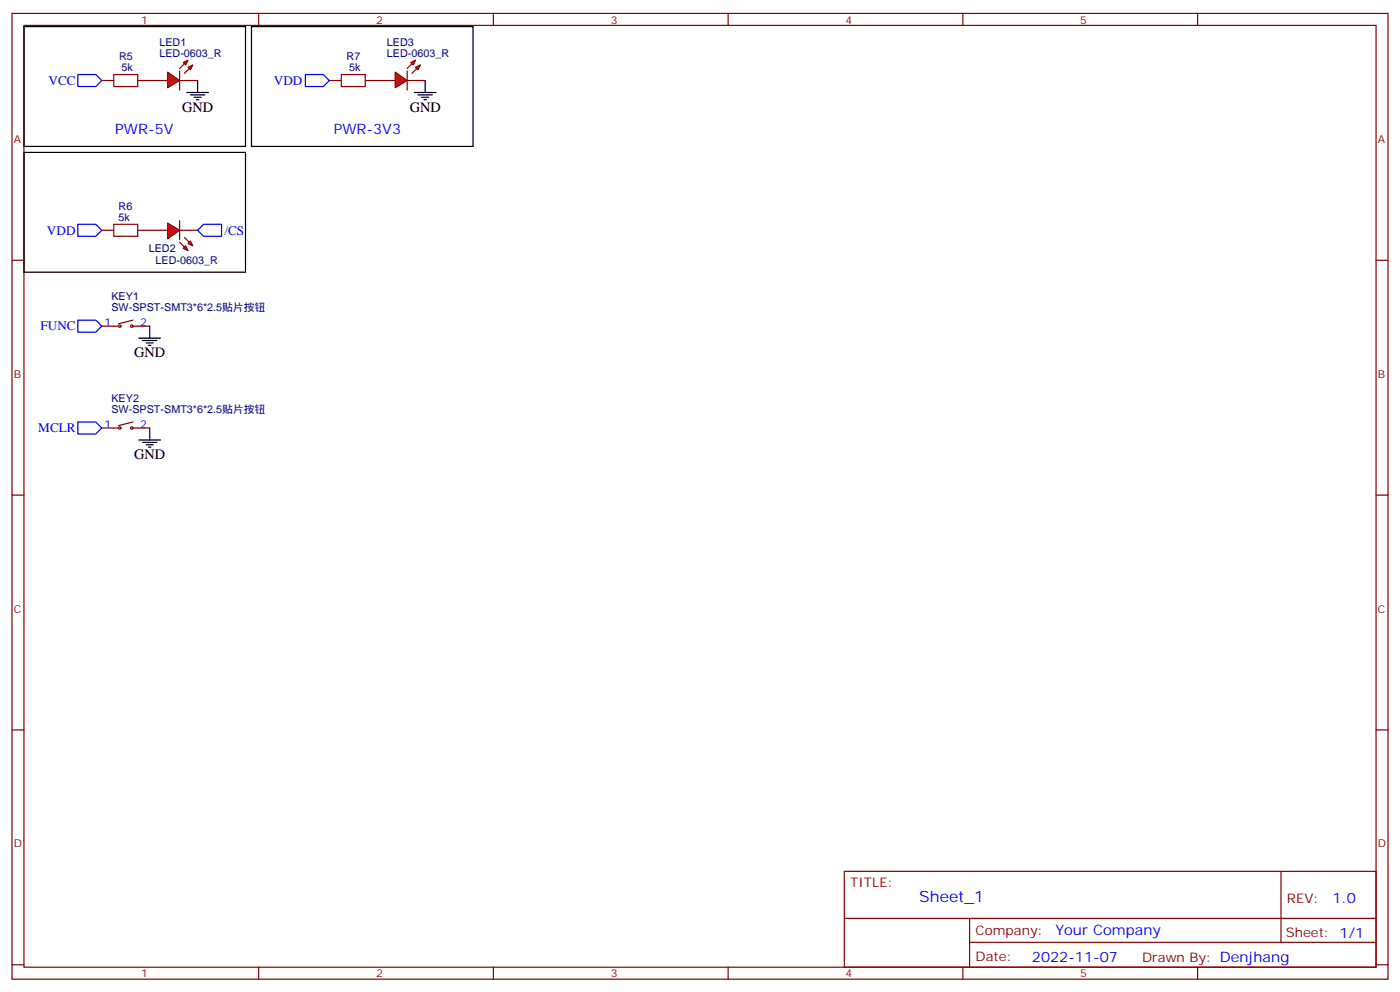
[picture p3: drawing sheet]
<svg xmlns="http://www.w3.org/2000/svg" width="412mm" height="292mm" viewBox="0 0 412 292" stroke-linecap="round" stroke-linejoin="round" font-family="sans-serif">
<g fill="none" stroke="#870000" stroke-width=".35">
<path d="M3.5 4h405.4v284.3h-405.4zM7.1 7.5h398.2v277.3h-398.2zM76.2 4v3.5M145.3 4v3.5M214.5 4v3.5M283.6 4v3.5M352.8 4v3.5M3.5 76.6h3.6M405.3 76.6h3.6M3.5 145.8h3.6M405.3 145.8h3.6M3.5 214.9h3.6"/>
<path d="M405.3 214.9h3.6M248.7 256.5h156.6v28.3h-156.6zM377.3 256.6v20.8M248.7 270.4h156.5M285.6 277.4h119.6M285.6 270.4v14.1M3.5 284.1h3.6M76.2 284.8v3.5M145.3 284.8v3.5M214.5 284.8v3.5M283.6 284.8v3.5M352.8 284.8v3.5"/>
<path d="M405.3 284.1h3.6"/>
</g>
<g fill="#f00" stroke="#870000" stroke-width=".35">
<path d="M49.4 21.2l3.5 2.5-3.5 2.1z"/>
<path d="M52.9 20.9v5.6z"/>
</g>
<g fill="#870000" stroke="#870000" stroke-width=".35">
<path d="M52.9 20.2l1.4-1.4z"/>
<path d="M55.7 20.2l-1.4 1.4z"/>
</g>
<g fill="#f00" stroke="#870000" stroke-width=".35">
<path d="M54 18.4l1.4-.7-.7 1.4z"/>
<path d="M55.4 19.8l1.4-.7-.7 1.4z"/>
</g>
<path d="M30 23.7h3.5M40.6 23.7h8.8M52.9 23.7h5.3" fill="none" stroke="#870000" stroke-width=".35"/>
<path d="M55 27.2h6.4M56.1 27.9h4.2M57.1 28.6h2.2M57.9 29.4h.7M58.2 23.7v3.5" fill="none" stroke="#000" stroke-width=".35"/>
<path d="M33.5 21.9h7.1v3.6h-7.1z" fill="none" stroke="#a10000" stroke-width=".35"/>
<path d="M22.9 66h5.3l1.8 1.8-1.8 1.8h-5.3z" fill="none" stroke="#00f" stroke-width=".35"/>
<g fill="#f00" stroke="#870000" stroke-width=".35">
<path d="M49.4 65.7l3.5 2.1-3.5 2.5z"/>
<path d="M52.9 65v5.6z"/>
</g>
<g fill="#870000" stroke="#870000" stroke-width=".35">
<path d="M52.9 71.3l1.4 1.4z"/>
<path d="M54.3 69.9l1.4 1.4z"/>
</g>
<g fill="#f00" stroke="#870000" stroke-width=".35">
<path d="M54 73.1l.7-.7 .7 1.4z"/>
<path d="M55.4 71.7l.7-.7 .7 1.4z"/>
</g>
<g fill="none" stroke="#870000" stroke-width=".35">
<path d="M97 23.7h3.5M107.6 23.7h3.5M30 67.8h3.5M40.6 67.8h8.8M52.9 67.8h5.3M30 96h4.9M39.2 96h4.9M39.2 94.3l-4.3 1M30 126h4.9M39.2 126h4.9M39.2 124.2l-4.3 1.1"/>
<circle cx="35.3" cy="96" r=".35"/>
<circle cx="38.8" cy="96" r=".35"/>
<circle cx="35.3" cy="126" r=".35"/>
<circle cx="38.8" cy="126" r=".35"/>
</g>
<path d="M22.9 21.9h5.3l1.8 1.8-1.8 1.8h-5.3zM90 21.9h5.2l1.8 1.8-1.8 1.8h-5.2zM60 66h5.3v3.6h-5.3l-1.8-1.8zM22.9 94.3h5.3l1.8 1.7-1.8 1.8h-5.3zM22.9 124.2h5.3l1.8 1.8-1.8 1.8h-5.3z" fill="none" stroke="#00f" stroke-width=".35"/>
<path d="M100.5 21.9h7.1v3.6h-7.1zM33.5 66h7.1v3.6h-7.1z" fill="none" stroke="#a10000" stroke-width=".35"/>
<g fill="none" stroke="#000" stroke-width=".35">
<path d="M7.1 7.8h65.2v35.3h-65.2zM74.1 7.8h65.2v35.3h-65.2zM122.1 27.2h6.3M123.1 27.9h4.3M124.2 28.6h2.1M124.9 29.4h.7M125.2 23.7v3.5M7.1 44.9h65.2v35.3h-65.2zM40.9 99.6h6.4M44.1 96v3.6M42 100.3h4.2M43 101h2.2"/>
<path d="M43.7 101.7h.7M40.9 129.5h6.4M42 130.2h4.2M43 131h2.2M43.7 131.7h.7M44.1 126v3.5"/>
</g>
<g fill="#f00" stroke="#870000" stroke-width=".35">
<path d="M116.4 21.2l3.5 2.5-3.5 2.1z"/>
<path d="M119.9 20.9v5.6z"/>
</g>
<g fill="#870000" stroke="#870000" stroke-width=".35">
<path d="M119.9 20.2l1.5-1.4z"/>
<path d="M122.8 20.2l-1.4 1.4z"/>
</g>
<g fill="#f00" stroke="#870000" stroke-width=".35">
<path d="M121 18.4l1.4-.7-.7 1.4z"/>
<path d="M122.4 19.8l1.4-.7-.7 1.4z"/>
</g>
<path d="M111.1 23.7h5.3M119.9 23.7h5.3" fill="none" stroke="#870000" stroke-width=".35"/>
<text font-size="4.6" fill="#00f" x="270.8" y="265.6">Sheet_1</text>
<g font-size="4.2">
<text x="53.7" y="32.9">GND</text>
<text x="120.7" y="32.9">GND</text>
<text x="39.5" y="105.2">GND</text>
<text x="39.5" y="135.2">GND</text>
</g>
<g font-size="4.2" fill="#00f">
<text x="34" y="39.6">PWR-5V</text>
<text x="98.3" y="39.6">PWR-3V3</text>
<text x="392.5" y="265.8">1.0</text>
<text x="310.9" y="275.4">Your Company</text>
<text x="304" y="283.2">2022-11-07</text>
</g>
<g font-size="3.9" fill="#00f">
<text x="14.3" y="25">VCC</text>
<text x="80.7" y="24.9">VDD</text>
<text x="13.8" y="69.1">VDD</text>
<text x="66.1" y="69.1">/CS</text>
<text x="11.9" y="97.3">FUNC</text>
<text x="11.3" y="127.3">MCLR</text>
</g>
<g font-size="3.9" fill="#800">
<text x="250.5" y="261.1">TITLE:</text>
<text x="379.1" y="265.8">REV:</text>
<text x="287.4" y="275.3">Company:</text>
<text x="378.7" y="275.9">Sheet: 1/1</text>
<text x="287.4" y="283">Date:</text>
<text x="336.4" y="283.1">Drawn By: Denjhang</text>
</g>
<g font-size="3.2" fill="#800">
<text x="41.6" y="6.9">1</text>
<text x="110.8" y="6.9">2</text>
<text x="179.9" y="6.9">3</text>
<text x="249.1" y="6.9">4</text>
<text x="318.2" y="6.9">5</text>
<text x="4.1" y="42.1">A</text>
<text x="405.9" y="42.1">A</text>
<text x="4.1" y="111.2">B</text>
<text x="405.9" y="111.2">B</text>
<text x="4.1" y="180.3">C</text>
<text x="405.9" y="180.3">C</text>
<text x="4.1" y="249.5">D</text>
<text x="405.9" y="249.5">D</text>
<text x="41.6" y="287.8">1</text>
<text x="110.8" y="287.8">2</text>
<text x="179.9" y="287.8">3</text>
<text x="249.1" y="287.8">4</text>
<text x="318.2" y="287.8">5</text>
</g>
<g font-size="3.2" fill="#000080">
<text x="35.1" y="17.7">R5</text>
<text x="47" y="16.7">LED-0603_R</text>
<text x="47" y="13.6">LED1</text>
<text x="102.1" y="17.7">R7</text>
<text x="114" y="16.7">LED-0603_R</text>
<text x="114" y="13.6">LED3</text>
<text x="35.8" y="20.9">5k</text>
<text x="102.8" y="20.9">5k</text>
<text x="34.9" y="65">5k</text>
<text x="34.9" y="61.8">R6</text>
<text x="43.8" y="74.2">LED2</text>
<text x="45.9" y="77.8">LED-0603_R</text>
<text x="32.8" y="88.5">KEY1</text>
<text x="32.8" y="91.7">SW-SPST-SMT3*6*2.5贴片按钮</text>
<text x="32.8" y="118.5">KEY2</text>
<text x="32.8" y="121.7">SW-SPST-SMT3*6*2.5贴片按钮</text>
</g>
<g font-size="3.2" fill="#00f">
<text x="30.8" y="96">1</text>
<text x="41.3" y="96">2</text>
<text x="30.8" y="126">1</text>
<text x="41.3" y="126">2</text>
</g>
</svg>
